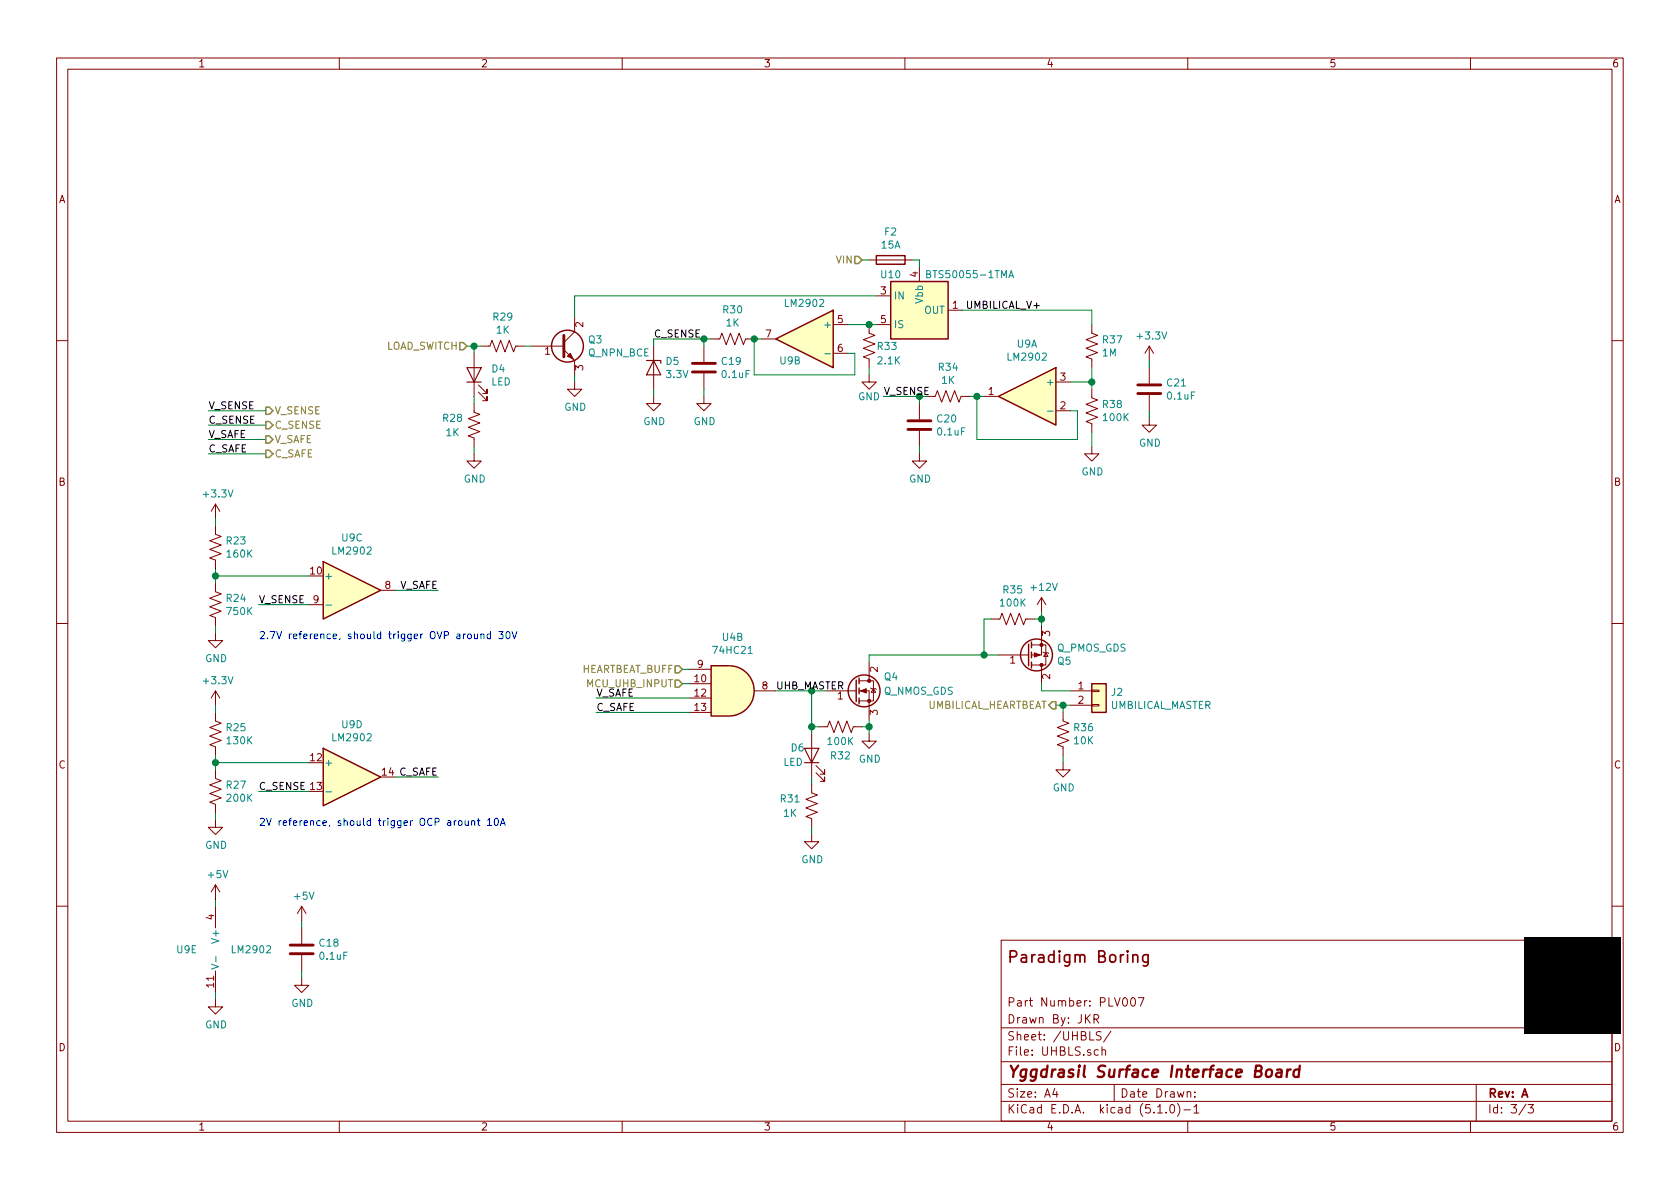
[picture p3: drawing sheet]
EESchema Schematic File Version 4
LIBS:PCB_PLV007_Yggdrasil-cache
EELAYER 29 0
EELAYER END
$Descr A4 11693 8268
encoding utf-8
Sheet 3 3
Title "Yggdrasil Surface Interface Board"
Date ""
Rev "A"
Comp ""
Comment1 "JKR"
Comment2 "PLV007"
Comment3 ""
Comment4 ""
$EndDescr
$Comp
L Power_Management:BTS50055-1TMA U?
U 1 1
P 6400 2150
AR Path="/5FC580B1" Ref="U?"  Part="1" 
AR Path="/5FC40E29/5FC580B1" Ref="U10"  Part="1" 
F 0 "U10" H 6200 2400 50  0000 C CNN
F 1 "BTS50055-1TMA" H 6750 2400 50  0000 C CNN
F 2 "Package_TO_SOT_SMD:TO-263-7_TabPin4" H 7200 1900 50  0001 C CNN
F 3 "https://www.infineon.com/dgdl/Infineon-BTS50055-1TMA-DS-v01_00-EN.pdf?fileId=5546d4625a888733015aa9b00de935ed" H 6400 1750 50  0001 C CNN
F 4 "https://www.digikey.ca/en/products/detail/infineon-technologies/BTS500551TMAATMA1/2080769" H 6400 2150 50  0001 C CNN "Digikey"
	1    6400 2150
	1    0    0    -1  
$EndComp
$Comp
L Device:Q_NPN_BCE Q?
U 1 1
P 3900 2400
AR Path="/5FC580B7" Ref="Q?"  Part="1" 
AR Path="/5FC40E29/5FC580B7" Ref="Q3"  Part="1" 
F 0 "Q3" H 4091 2446 50  0000 L CNN
F 1 "Q_NPN_BCE" H 4091 2355 50  0000 L CNN
F 2 "" H 4100 2500 50  0001 C CNN
F 3 "~" H 3900 2400 50  0001 C CNN
	1    3900 2400
	1    0    0    -1  
$EndComp
Wire Wire Line
	4000 2200 4000 2050
Wire Wire Line
	4000 2050 6100 2050
Wire Wire Line
	3700 2400 3650 2400
$Comp
L Device:R_US R?
U 1 1
P 3500 2400
AR Path="/5FC580C0" Ref="R?"  Part="1" 
AR Path="/5FC40E29/5FC580C0" Ref="R29"  Part="1" 
F 0 "R29" V 3295 2400 50  0000 C CNN
F 1 "1K" V 3386 2400 50  0000 C CNN
F 2 "" V 3540 2390 50  0001 C CNN
F 3 "~" H 3500 2400 50  0001 C CNN
	1    3500 2400
	0    1    1    0   
$EndComp
Wire Wire Line
	3350 2400 3300 2400
$Comp
L power:GND #PWR?
U 1 1
P 4000 2650
AR Path="/5FC580C8" Ref="#PWR?"  Part="1" 
AR Path="/5FC40E29/5FC580C8" Ref="#PWR0128"  Part="1" 
F 0 "#PWR0128" H 4000 2400 50  0001 C CNN
F 1 "GND" H 4005 2477 50  0000 C CNN
F 2 "" H 4000 2650 50  0001 C CNN
F 3 "" H 4000 2650 50  0001 C CNN
	1    4000 2650
	1    0    0    -1  
$EndComp
Wire Wire Line
	4000 2600 4000 2650
$Comp
L Device:R_US R?
U 1 1
P 6050 2400
AR Path="/5FC580CF" Ref="R?"  Part="1" 
AR Path="/5FC40E29/5FC580CF" Ref="R33"  Part="1" 
F 0 "R33" H 6100 2400 50  0000 L CNN
F 1 "2.1K" H 6100 2300 50  0000 L CNN
F 2 "" V 6090 2390 50  0001 C CNN
F 3 "~" H 6050 2400 50  0001 C CNN
	1    6050 2400
	1    0    0    -1  
$EndComp
Wire Wire Line
	6050 2250 6100 2250
$Comp
L power:GND #PWR?
U 1 1
P 6050 2600
AR Path="/5FC580D6" Ref="#PWR?"  Part="1" 
AR Path="/5FC40E29/5FC580D6" Ref="#PWR0129"  Part="1" 
F 0 "#PWR0129" H 6050 2350 50  0001 C CNN
F 1 "GND" H 6050 2450 50  0000 C CNN
F 2 "" H 6050 2600 50  0001 C CNN
F 3 "" H 6050 2600 50  0001 C CNN
	1    6050 2600
	1    0    0    -1  
$EndComp
Wire Wire Line
	6050 2600 6050 2550
Wire Wire Line
	6050 2250 5900 2250
Connection ~ 6050 2250
$Comp
L Device:Fuse F?
U 1 1
P 6200 1800
AR Path="/5FC580DF" Ref="F?"  Part="1" 
AR Path="/5FC40E29/5FC580DF" Ref="F2"  Part="1" 
F 0 "F2" V 6003 1800 50  0000 C CNN
F 1 "15A" V 6094 1800 50  0000 C CNN
F 2 "" V 6130 1800 50  0001 C CNN
F 3 "~" H 6200 1800 50  0001 C CNN
	1    6200 1800
	0    1    1    0   
$EndComp
Wire Wire Line
	6350 1800 6400 1800
Wire Wire Line
	6400 1800 6400 1850
$Comp
L Connector_Generic:Conn_01x02 J?
U 1 1
P 7650 4800
AR Path="/5FC580E7" Ref="J?"  Part="1" 
AR Path="/5FC40E29/5FC580E7" Ref="J2"  Part="1" 
F 0 "J2" H 7730 4792 50  0000 L CNN
F 1 "UMBILICAL_MASTER" H 7730 4701 50  0000 L CNN
F 2 "" H 7650 4800 50  0001 C CNN
F 3 "~" H 7650 4800 50  0001 C CNN
	1    7650 4800
	1    0    0    -1  
$EndComp
$Comp
L Device:R_US R?
U 1 1
P 7400 5100
AR Path="/5FC580ED" Ref="R?"  Part="1" 
AR Path="/5FC40E29/5FC580ED" Ref="R36"  Part="1" 
F 0 "R36" H 7468 5146 50  0000 L CNN
F 1 "10K" H 7468 5055 50  0000 L CNN
F 2 "" V 7440 5090 50  0001 C CNN
F 3 "~" H 7400 5100 50  0001 C CNN
	1    7400 5100
	1    0    0    -1  
$EndComp
Wire Wire Line
	7400 4950 7400 4900
Wire Wire Line
	7400 4900 7450 4900
$Comp
L power:GND #PWR?
U 1 1
P 7400 5300
AR Path="/5FC580F5" Ref="#PWR?"  Part="1" 
AR Path="/5FC40E29/5FC580F5" Ref="#PWR0130"  Part="1" 
F 0 "#PWR0130" H 7400 5050 50  0001 C CNN
F 1 "GND" H 7405 5127 50  0000 C CNN
F 2 "" H 7400 5300 50  0001 C CNN
F 3 "" H 7400 5300 50  0001 C CNN
	1    7400 5300
	1    0    0    -1  
$EndComp
Wire Wire Line
	7400 5250 7400 5300
Wire Wire Line
	7350 4900 7400 4900
Connection ~ 7400 4900
Wire Wire Line
	7250 4800 7450 4800
Wire Wire Line
	6700 2150 7600 2150
Text Label 7250 2150 2    50   ~ 0
UMBILICAL_V+
Wire Wire Line
	6000 1800 6050 1800
$Comp
L Device:LED D?
U 1 1
P 3300 2600
AR Path="/5FC58104" Ref="D?"  Part="1" 
AR Path="/5FC40E29/5FC58104" Ref="D4"  Part="1" 
F 0 "D4" V 3339 2483 50  0000 R CNN
F 1 "LED" V 3248 2483 50  0000 R CNN
F 2 "" H 3300 2600 50  0001 C CNN
F 3 "~" H 3300 2600 50  0001 C CNN
	1    3300 2600
	0    -1   -1   0   
$EndComp
Wire Wire Line
	3300 2450 3300 2400
Connection ~ 3300 2400
Wire Wire Line
	3300 2400 3250 2400
$Comp
L Device:R_US R?
U 1 1
P 3300 2950
AR Path="/5FC5810D" Ref="R?"  Part="1" 
AR Path="/5FC40E29/5FC5810D" Ref="R28"  Part="1" 
F 0 "R28" H 3150 3000 50  0000 C CNN
F 1 "1K" H 3150 2900 50  0000 C CNN
F 2 "" V 3340 2940 50  0001 C CNN
F 3 "~" H 3300 2950 50  0001 C CNN
	1    3300 2950
	1    0    0    -1  
$EndComp
Wire Wire Line
	3300 2750 3300 2800
Wire Wire Line
	3300 3100 3300 3150
$Comp
L power:GND #PWR?
U 1 1
P 3300 3150
AR Path="/5FC58115" Ref="#PWR?"  Part="1" 
AR Path="/5FC40E29/5FC58115" Ref="#PWR0131"  Part="1" 
F 0 "#PWR0131" H 3300 2900 50  0001 C CNN
F 1 "GND" H 3305 2977 50  0000 C CNN
F 2 "" H 3300 3150 50  0001 C CNN
F 3 "" H 3300 3150 50  0001 C CNN
	1    3300 3150
	1    0    0    -1  
$EndComp
$Comp
L Device:R_US R?
U 1 1
P 7600 2400
AR Path="/5FC5811B" Ref="R?"  Part="1" 
AR Path="/5FC40E29/5FC5811B" Ref="R37"  Part="1" 
F 0 "R37" H 7668 2446 50  0000 L CNN
F 1 "1M" H 7668 2355 50  0000 L CNN
F 2 "" V 7640 2390 50  0001 C CNN
F 3 "~" H 7600 2400 50  0001 C CNN
	1    7600 2400
	1    0    0    -1  
$EndComp
Wire Wire Line
	7600 2150 7600 2250
$Comp
L Device:R_US R?
U 1 1
P 7600 2850
AR Path="/5FC58122" Ref="R?"  Part="1" 
AR Path="/5FC40E29/5FC58122" Ref="R38"  Part="1" 
F 0 "R38" H 7668 2896 50  0000 L CNN
F 1 "100K" H 7668 2805 50  0000 L CNN
F 2 "" V 7640 2840 50  0001 C CNN
F 3 "~" H 7600 2850 50  0001 C CNN
	1    7600 2850
	1    0    0    -1  
$EndComp
Wire Wire Line
	7600 2550 7600 2650
$Comp
L power:GND #PWR?
U 1 1
P 7600 3100
AR Path="/5FC58129" Ref="#PWR?"  Part="1" 
AR Path="/5FC40E29/5FC58129" Ref="#PWR0132"  Part="1" 
F 0 "#PWR0132" H 7600 2850 50  0001 C CNN
F 1 "GND" H 7605 2927 50  0000 C CNN
F 2 "" H 7600 3100 50  0001 C CNN
F 3 "" H 7600 3100 50  0001 C CNN
	1    7600 3100
	1    0    0    -1  
$EndComp
Wire Wire Line
	7450 2650 7600 2650
Connection ~ 7600 2650
Wire Wire Line
	7600 2650 7600 2700
$Comp
L power:+3.3V #PWR?
U 1 1
P 8000 2500
AR Path="/5FC58132" Ref="#PWR?"  Part="1" 
AR Path="/5FC40E29/5FC58132" Ref="#PWR0133"  Part="1" 
F 0 "#PWR0133" H 8000 2350 50  0001 C CNN
F 1 "+3.3V" H 8015 2673 50  0000 C CNN
F 2 "" H 8000 2500 50  0001 C CNN
F 3 "" H 8000 2500 50  0001 C CNN
	1    8000 2500
	1    0    0    -1  
$EndComp
$Comp
L power:GND #PWR?
U 1 1
P 8000 2900
AR Path="/5FC58138" Ref="#PWR?"  Part="1" 
AR Path="/5FC40E29/5FC58138" Ref="#PWR0134"  Part="1" 
F 0 "#PWR0134" H 8000 2650 50  0001 C CNN
F 1 "GND" H 8005 2727 50  0000 C CNN
F 2 "" H 8000 2900 50  0001 C CNN
F 3 "" H 8000 2900 50  0001 C CNN
	1    8000 2900
	1    0    0    -1  
$EndComp
$Comp
L Device:C C?
U 1 1
P 8000 2700
AR Path="/5FC5813E" Ref="C?"  Part="1" 
AR Path="/5FC40E29/5FC5813E" Ref="C21"  Part="1" 
F 0 "C21" H 8115 2746 50  0000 L CNN
F 1 "0.1uF" H 8115 2655 50  0000 L CNN
F 2 "" H 8038 2550 50  0001 C CNN
F 3 "~" H 8000 2700 50  0001 C CNN
	1    8000 2700
	1    0    0    -1  
$EndComp
Wire Wire Line
	8000 2850 8000 2900
Wire Wire Line
	8000 2550 8000 2500
$Comp
L Device:Q_PMOS_GDS Q?
U 1 1
P 7150 4550
AR Path="/5FC58146" Ref="Q?"  Part="1" 
AR Path="/5FC40E29/5FC58146" Ref="Q5"  Part="1" 
F 0 "Q5" H 7356 4596 50  0000 L CNN
F 1 "Q_PMOS_GDS" H 7356 4505 50  0000 L CNN
F 2 "" H 7350 4650 50  0001 C CNN
F 3 "~" H 7150 4550 50  0001 C CNN
	1    7150 4550
	1    0    0    1   
$EndComp
Wire Wire Line
	7250 4750 7250 4800
$Comp
L power:+12V #PWR?
U 1 1
P 7250 4250
AR Path="/5FC5814D" Ref="#PWR?"  Part="1" 
AR Path="/5FC40E29/5FC5814D" Ref="#PWR0135"  Part="1" 
F 0 "#PWR0135" H 7250 4100 50  0001 C CNN
F 1 "+12V" H 7265 4423 50  0000 C CNN
F 2 "" H 7250 4250 50  0001 C CNN
F 3 "" H 7250 4250 50  0001 C CNN
	1    7250 4250
	1    0    0    -1  
$EndComp
Wire Wire Line
	7250 4250 7250 4300
$Comp
L Device:Q_NMOS_GDS Q?
U 1 1
P 5950 4800
AR Path="/5FC58154" Ref="Q?"  Part="1" 
AR Path="/5FC40E29/5FC58154" Ref="Q4"  Part="1" 
F 0 "Q4" H 6150 4900 50  0000 L CNN
F 1 "Q_NMOS_GDS" H 6150 4800 50  0000 L CNN
F 2 "" H 6150 4900 50  0001 C CNN
F 3 "~" H 5950 4800 50  0001 C CNN
	1    5950 4800
	1    0    0    -1  
$EndComp
Wire Wire Line
	6050 4600 6050 4550
Wire Wire Line
	6050 4550 6850 4550
Wire Wire Line
	7250 4300 7200 4300
Connection ~ 7250 4300
Wire Wire Line
	7250 4300 7250 4350
$Comp
L Device:R_US R?
U 1 1
P 7050 4300
AR Path="/5FC5815F" Ref="R?"  Part="1" 
AR Path="/5FC40E29/5FC5815F" Ref="R35"  Part="1" 
F 0 "R35" V 6845 4300 50  0000 C CNN
F 1 "100K" V 6936 4300 50  0000 C CNN
F 2 "" V 7090 4290 50  0001 C CNN
F 3 "~" H 7050 4300 50  0001 C CNN
	1    7050 4300
	0    1    1    0   
$EndComp
Wire Wire Line
	6900 4300 6850 4300
Wire Wire Line
	6850 4300 6850 4550
Connection ~ 6850 4550
Wire Wire Line
	6850 4550 6950 4550
Wire Wire Line
	6050 5000 6050 5050
$Comp
L power:GND #PWR?
U 1 1
P 6050 5100
AR Path="/5FC5816A" Ref="#PWR?"  Part="1" 
AR Path="/5FC40E29/5FC5816A" Ref="#PWR0136"  Part="1" 
F 0 "#PWR0136" H 6050 4850 50  0001 C CNN
F 1 "GND" H 6055 4927 50  0000 C CNN
F 2 "" H 6050 5100 50  0001 C CNN
F 3 "" H 6050 5100 50  0001 C CNN
	1    6050 5100
	1    0    0    -1  
$EndComp
Connection ~ 6050 5050
Wire Wire Line
	6050 5050 6050 5100
$Comp
L Device:R_US R?
U 1 1
P 5850 5050
AR Path="/5FC58172" Ref="R?"  Part="1" 
AR Path="/5FC40E29/5FC58172" Ref="R32"  Part="1" 
F 0 "R32" V 6050 5050 50  0000 C CNN
F 1 "100K" V 5950 5050 50  0000 C CNN
F 2 "" V 5890 5040 50  0001 C CNN
F 3 "~" H 5850 5050 50  0001 C CNN
	1    5850 5050
	0    1    1    0   
$EndComp
Wire Wire Line
	6000 5050 6050 5050
Wire Wire Line
	5700 5050 5650 5050
Wire Wire Line
	5650 5050 5650 4800
Wire Wire Line
	5650 4800 5750 4800
Wire Wire Line
	5650 4800 5400 4800
Connection ~ 5650 4800
Text Label 5400 4800 0    50   ~ 0
UHB_MASTER
$Comp
L boringlib:74HC21 U?
U 2 1
P 5100 4800
AR Path="/5FC5817F" Ref="U?"  Part="1" 
AR Path="/5FC40E29/5FC5817F" Ref="U4"  Part="2" 
F 0 "U4" H 5100 5175 50  0000 C CNN
F 1 "74HC21" H 5100 5084 50  0000 C CNN
F 2 "Package_SO:SOIC-14_3.9x8.7mm_P1.27mm" H 5100 4800 50  0001 C CNN
F 3 "https://www.ti.com/lit/ds/symlink/sn74hc21.pdf?ts=1603551665027" H 5100 4800 50  0001 C CNN
	2    5100 4800
	1    0    0    -1  
$EndComp
Wire Wire Line
	4750 4650 4800 4650
Wire Wire Line
	4750 4750 4800 4750
$Comp
L Amplifier_Operational:LM2902 U?
U 1 1
P 7150 2750
AR Path="/5FC58189" Ref="U?"  Part="1" 
AR Path="/5FC40E29/5FC58189" Ref="U9"  Part="1" 
F 0 "U9" H 7150 3117 50  0000 C CNN
F 1 "LM2902" H 7150 3026 50  0000 C CNN
F 2 "" H 7100 2850 50  0001 C CNN
F 3 "http://www.ti.com/lit/ds/symlink/lm2902-n.pdf" H 7200 2950 50  0001 C CNN
	1    7150 2750
	-1   0    0    -1  
$EndComp
Wire Wire Line
	7600 3000 7600 3100
Wire Wire Line
	6800 3050 6800 2750
Wire Wire Line
	6800 2750 6850 2750
Wire Wire Line
	7450 2850 7500 2850
Wire Wire Line
	7500 2850 7500 3050
Wire Wire Line
	6800 3050 7500 3050
Wire Wire Line
	6800 2750 6750 2750
Connection ~ 6800 2750
$Comp
L Device:R_US R?
U 1 1
P 6600 2750
AR Path="/5FC58197" Ref="R?"  Part="1" 
AR Path="/5FC40E29/5FC58197" Ref="R34"  Part="1" 
F 0 "R34" V 6395 2750 50  0000 C CNN
F 1 "1K" V 6486 2750 50  0000 C CNN
F 2 "" V 6640 2740 50  0001 C CNN
F 3 "~" H 6600 2750 50  0001 C CNN
	1    6600 2750
	0    1    1    0   
$EndComp
$Comp
L Device:C C?
U 1 1
P 6400 2950
AR Path="/5FC5819D" Ref="C?"  Part="1" 
AR Path="/5FC40E29/5FC5819D" Ref="C20"  Part="1" 
F 0 "C20" H 6515 2996 50  0000 L CNN
F 1 "0.1uF" H 6515 2905 50  0000 L CNN
F 2 "" H 6438 2800 50  0001 C CNN
F 3 "~" H 6400 2950 50  0001 C CNN
	1    6400 2950
	1    0    0    -1  
$EndComp
Wire Wire Line
	6450 2750 6400 2750
Wire Wire Line
	6400 2750 6400 2800
Wire Wire Line
	6400 3100 6400 3150
$Comp
L power:GND #PWR?
U 1 1
P 6400 3150
AR Path="/5FC581A6" Ref="#PWR?"  Part="1" 
AR Path="/5FC40E29/5FC581A6" Ref="#PWR0137"  Part="1" 
F 0 "#PWR0137" H 6400 2900 50  0001 C CNN
F 1 "GND" H 6405 2977 50  0000 C CNN
F 2 "" H 6400 3150 50  0001 C CNN
F 3 "" H 6400 3150 50  0001 C CNN
	1    6400 3150
	1    0    0    -1  
$EndComp
Connection ~ 6400 2750
Wire Wire Line
	6150 2750 6400 2750
Text Label 6150 2750 0    50   ~ 0
V_SENSE
$Comp
L Amplifier_Operational:LM2902 U?
U 2 1
P 5600 2350
AR Path="/5FC581AF" Ref="U?"  Part="2" 
AR Path="/5FC40E29/5FC581AF" Ref="U9"  Part="2" 
F 0 "U9" H 5700 2200 50  0000 C CNN
F 1 "LM2902" H 5600 2600 50  0000 C CNN
F 2 "" H 5550 2450 50  0001 C CNN
F 3 "http://www.ti.com/lit/ds/symlink/lm2902-n.pdf" H 5650 2550 50  0001 C CNN
	2    5600 2350
	-1   0    0    -1  
$EndComp
Wire Wire Line
	5300 2350 5250 2350
Wire Wire Line
	5250 2350 5250 2600
Wire Wire Line
	5250 2600 5950 2600
Wire Wire Line
	5950 2600 5950 2450
Wire Wire Line
	5950 2450 5900 2450
$Comp
L Device:R_US R?
U 1 1
P 5100 2350
AR Path="/5FC581BA" Ref="R?"  Part="1" 
AR Path="/5FC40E29/5FC581BA" Ref="R30"  Part="1" 
F 0 "R30" V 4895 2350 50  0000 C CNN
F 1 "1K" V 4986 2350 50  0000 C CNN
F 2 "" V 5140 2340 50  0001 C CNN
F 3 "~" H 5100 2350 50  0001 C CNN
	1    5100 2350
	0    1    1    0   
$EndComp
$Comp
L Device:C C?
U 1 1
P 4900 2550
AR Path="/5FC581C0" Ref="C?"  Part="1" 
AR Path="/5FC40E29/5FC581C0" Ref="C19"  Part="1" 
F 0 "C19" H 5015 2596 50  0000 L CNN
F 1 "0.1uF" H 5015 2505 50  0000 L CNN
F 2 "" H 4938 2400 50  0001 C CNN
F 3 "~" H 4900 2550 50  0001 C CNN
	1    4900 2550
	1    0    0    -1  
$EndComp
Wire Wire Line
	4950 2350 4900 2350
Wire Wire Line
	4900 2350 4900 2400
Wire Wire Line
	4900 2700 4900 2750
$Comp
L power:GND #PWR?
U 1 1
P 4900 2750
AR Path="/5FC581C9" Ref="#PWR?"  Part="1" 
AR Path="/5FC40E29/5FC581C9" Ref="#PWR0138"  Part="1" 
F 0 "#PWR0138" H 4900 2500 50  0001 C CNN
F 1 "GND" H 4905 2577 50  0000 C CNN
F 2 "" H 4900 2750 50  0001 C CNN
F 3 "" H 4900 2750 50  0001 C CNN
	1    4900 2750
	1    0    0    -1  
$EndComp
Connection ~ 4900 2350
Text Label 4550 2350 0    50   ~ 0
C_SENSE
Connection ~ 5250 2350
$Comp
L Amplifier_Operational:LM2902 U?
U 3 1
P 2450 4100
AR Path="/5FC581D3" Ref="U?"  Part="3" 
AR Path="/5FC40E29/5FC581D3" Ref="U9"  Part="3" 
F 0 "U9" H 2450 4467 50  0000 C CNN
F 1 "LM2902" H 2450 4376 50  0000 C CNN
F 2 "" H 2400 4200 50  0001 C CNN
F 3 "http://www.ti.com/lit/ds/symlink/lm2902-n.pdf" H 2500 4300 50  0001 C CNN
	3    2450 4100
	1    0    0    -1  
$EndComp
Wire Wire Line
	4150 4850 4800 4850
$Comp
L Device:R_US R?
U 1 1
P 1500 3800
AR Path="/5FC581DC" Ref="R?"  Part="1" 
AR Path="/5FC40E29/5FC581DC" Ref="R23"  Part="1" 
F 0 "R23" H 1568 3846 50  0000 L CNN
F 1 "160K" H 1568 3755 50  0000 L CNN
F 2 "" V 1540 3790 50  0001 C CNN
F 3 "~" H 1500 3800 50  0001 C CNN
	1    1500 3800
	1    0    0    -1  
$EndComp
$Comp
L Device:R_US R?
U 1 1
P 1500 4200
AR Path="/5FC581E2" Ref="R?"  Part="1" 
AR Path="/5FC40E29/5FC581E2" Ref="R24"  Part="1" 
F 0 "R24" H 1568 4246 50  0000 L CNN
F 1 "750K" H 1568 4155 50  0000 L CNN
F 2 "" V 1540 4190 50  0001 C CNN
F 3 "~" H 1500 4200 50  0001 C CNN
	1    1500 4200
	1    0    0    -1  
$EndComp
Wire Wire Line
	1500 3950 1500 4000
Wire Wire Line
	1500 4000 2150 4000
Connection ~ 1500 4000
Wire Wire Line
	1500 4000 1500 4050
Wire Wire Line
	1500 4350 1500 4400
$Comp
L power:GND #PWR?
U 1 1
P 1500 4400
AR Path="/5FC581ED" Ref="#PWR?"  Part="1" 
AR Path="/5FC40E29/5FC581ED" Ref="#PWR0139"  Part="1" 
F 0 "#PWR0139" H 1500 4150 50  0001 C CNN
F 1 "GND" H 1505 4227 50  0000 C CNN
F 2 "" H 1500 4400 50  0001 C CNN
F 3 "" H 1500 4400 50  0001 C CNN
	1    1500 4400
	1    0    0    -1  
$EndComp
$Comp
L power:+3.3V #PWR?
U 1 1
P 1500 3600
AR Path="/5FC581F3" Ref="#PWR?"  Part="1" 
AR Path="/5FC40E29/5FC581F3" Ref="#PWR0140"  Part="1" 
F 0 "#PWR0140" H 1500 3450 50  0001 C CNN
F 1 "+3.3V" H 1515 3773 50  0000 C CNN
F 2 "" H 1500 3600 50  0001 C CNN
F 3 "" H 1500 3600 50  0001 C CNN
	1    1500 3600
	1    0    0    -1  
$EndComp
Wire Wire Line
	1500 3600 1500 3650
$Comp
L Device:R_US R?
U 1 1
P 5650 5600
AR Path="/5FC581FA" Ref="R?"  Part="1" 
AR Path="/5FC40E29/5FC581FA" Ref="R31"  Part="1" 
F 0 "R31" H 5500 5650 50  0000 C CNN
F 1 "1K" H 5500 5550 50  0000 C CNN
F 2 "" V 5690 5590 50  0001 C CNN
F 3 "~" H 5650 5600 50  0001 C CNN
	1    5650 5600
	1    0    0    -1  
$EndComp
Wire Wire Line
	5650 5400 5650 5450
Wire Wire Line
	5650 5750 5650 5800
$Comp
L power:GND #PWR?
U 1 1
P 5650 5800
AR Path="/5FC58202" Ref="#PWR?"  Part="1" 
AR Path="/5FC40E29/5FC58202" Ref="#PWR0141"  Part="1" 
F 0 "#PWR0141" H 5650 5550 50  0001 C CNN
F 1 "GND" H 5655 5627 50  0000 C CNN
F 2 "" H 5650 5800 50  0001 C CNN
F 3 "" H 5650 5800 50  0001 C CNN
	1    5650 5800
	1    0    0    -1  
$EndComp
Wire Wire Line
	5650 5100 5650 5050
Connection ~ 5650 5050
$Comp
L Device:LED D?
U 1 1
P 5650 5250
AR Path="/5FC5820A" Ref="D?"  Part="1" 
AR Path="/5FC40E29/5FC5820A" Ref="D6"  Part="1" 
F 0 "D6" V 5700 5400 50  0000 R CNN
F 1 "LED" V 5600 5450 50  0000 R CNN
F 2 "" H 5650 5250 50  0001 C CNN
F 3 "~" H 5650 5250 50  0001 C CNN
	1    5650 5250
	0    -1   -1   0   
$EndComp
Wire Wire Line
	2750 4100 3050 4100
Text Label 3050 4100 2    50   ~ 0
V_SAFE
$Comp
L Amplifier_Operational:LM2902 U?
U 4 1
P 2450 5400
AR Path="/5FC7C182" Ref="U?"  Part="3" 
AR Path="/5FC40E29/5FC7C182" Ref="U9"  Part="4" 
F 0 "U9" H 2450 5767 50  0000 C CNN
F 1 "LM2902" H 2450 5676 50  0000 C CNN
F 2 "" H 2400 5500 50  0001 C CNN
F 3 "http://www.ti.com/lit/ds/symlink/lm2902-n.pdf" H 2500 5600 50  0001 C CNN
	4    2450 5400
	1    0    0    -1  
$EndComp
Text Label 1800 5500 0    50   ~ 0
C_SENSE
Wire Wire Line
	1800 5500 2150 5500
$Comp
L Device:R_US R?
U 1 1
P 1500 5100
AR Path="/5FC7C18E" Ref="R?"  Part="1" 
AR Path="/5FC40E29/5FC7C18E" Ref="R25"  Part="1" 
F 0 "R25" H 1568 5146 50  0000 L CNN
F 1 "130K" H 1568 5055 50  0000 L CNN
F 2 "" V 1540 5090 50  0001 C CNN
F 3 "~" H 1500 5100 50  0001 C CNN
	1    1500 5100
	1    0    0    -1  
$EndComp
$Comp
L Device:R_US R?
U 1 1
P 1500 5500
AR Path="/5FC7C198" Ref="R?"  Part="1" 
AR Path="/5FC40E29/5FC7C198" Ref="R27"  Part="1" 
F 0 "R27" H 1568 5546 50  0000 L CNN
F 1 "200K" H 1568 5455 50  0000 L CNN
F 2 "" V 1540 5490 50  0001 C CNN
F 3 "~" H 1500 5500 50  0001 C CNN
	1    1500 5500
	1    0    0    -1  
$EndComp
Wire Wire Line
	1500 5250 1500 5300
Wire Wire Line
	1500 5300 2150 5300
Connection ~ 1500 5300
Wire Wire Line
	1500 5300 1500 5350
Wire Wire Line
	1500 5650 1500 5700
$Comp
L power:GND #PWR?
U 1 1
P 1500 5700
AR Path="/5FC7C1A7" Ref="#PWR?"  Part="1" 
AR Path="/5FC40E29/5FC7C1A7" Ref="#PWR0142"  Part="1" 
F 0 "#PWR0142" H 1500 5450 50  0001 C CNN
F 1 "GND" H 1505 5527 50  0000 C CNN
F 2 "" H 1500 5700 50  0001 C CNN
F 3 "" H 1500 5700 50  0001 C CNN
	1    1500 5700
	1    0    0    -1  
$EndComp
$Comp
L power:+3.3V #PWR?
U 1 1
P 1500 4900
AR Path="/5FC7C1B1" Ref="#PWR?"  Part="1" 
AR Path="/5FC40E29/5FC7C1B1" Ref="#PWR0143"  Part="1" 
F 0 "#PWR0143" H 1500 4750 50  0001 C CNN
F 1 "+3.3V" H 1515 5073 50  0000 C CNN
F 2 "" H 1500 4900 50  0001 C CNN
F 3 "" H 1500 4900 50  0001 C CNN
	1    1500 4900
	1    0    0    -1  
$EndComp
Wire Wire Line
	1500 4900 1500 4950
Wire Wire Line
	2750 5400 3050 5400
Text Label 3050 5400 2    50   ~ 0
C_SAFE
Text Label 4150 4850 0    50   ~ 0
V_SAFE
Text Label 4150 4950 0    50   ~ 0
C_SAFE
Wire Wire Line
	4150 4950 4800 4950
$Comp
L Amplifier_Operational:LM2902 U?
U 5 1
P 1400 6600
AR Path="/5FC92898" Ref="U?"  Part="2" 
AR Path="/5FC40E29/5FC92898" Ref="U9"  Part="5" 
F 0 "U9" H 1500 6600 50  0000 C CNN
F 1 "LM2902" H 1050 6600 50  0000 C CNN
F 2 "" H 1350 6700 50  0001 C CNN
F 3 "http://www.ti.com/lit/ds/symlink/lm2902-n.pdf" H 1450 6800 50  0001 C CNN
	5    1400 6600
	-1   0    0    -1  
$EndComp
Wire Wire Line
	1500 6300 1500 6250
Wire Wire Line
	1500 6900 1500 6950
$Comp
L power:GND #PWR?
U 1 1
P 1500 6950
AR Path="/5FC9F8E0" Ref="#PWR?"  Part="1" 
AR Path="/5FC40E29/5FC9F8E0" Ref="#PWR0144"  Part="1" 
F 0 "#PWR0144" H 1500 6700 50  0001 C CNN
F 1 "GND" H 1505 6777 50  0000 C CNN
F 2 "" H 1500 6950 50  0001 C CNN
F 3 "" H 1500 6950 50  0001 C CNN
	1    1500 6950
	1    0    0    -1  
$EndComp
$Comp
L power:GND #PWR?
U 1 1
P 2100 6800
AR Path="/5FCA07E4" Ref="#PWR?"  Part="1" 
AR Path="/5FC40E29/5FCA07E4" Ref="#PWR0145"  Part="1" 
F 0 "#PWR0145" H 2100 6550 50  0001 C CNN
F 1 "GND" H 2105 6627 50  0000 C CNN
F 2 "" H 2100 6800 50  0001 C CNN
F 3 "" H 2100 6800 50  0001 C CNN
	1    2100 6800
	1    0    0    -1  
$EndComp
$Comp
L Device:C C?
U 1 1
P 2100 6600
AR Path="/5FCA07EE" Ref="C?"  Part="1" 
AR Path="/5FC40E29/5FCA07EE" Ref="C18"  Part="1" 
F 0 "C18" H 2215 6646 50  0000 L CNN
F 1 "0.1uF" H 2215 6555 50  0000 L CNN
F 2 "" H 2138 6450 50  0001 C CNN
F 3 "~" H 2100 6600 50  0001 C CNN
	1    2100 6600
	1    0    0    -1  
$EndComp
Wire Wire Line
	2100 6750 2100 6800
Wire Wire Line
	2100 6450 2100 6400
$Comp
L power:+5V #PWR0146
U 1 1
P 2100 6400
F 0 "#PWR0146" H 2100 6250 50  0001 C CNN
F 1 "+5V" H 2115 6573 50  0000 C CNN
F 2 "" H 2100 6400 50  0001 C CNN
F 3 "" H 2100 6400 50  0001 C CNN
	1    2100 6400
	1    0    0    -1  
$EndComp
$Comp
L power:+5V #PWR0147
U 1 1
P 1500 6250
F 0 "#PWR0147" H 1500 6100 50  0001 C CNN
F 1 "+5V" H 1515 6423 50  0000 C CNN
F 2 "" H 1500 6250 50  0001 C CNN
F 3 "" H 1500 6250 50  0001 C CNN
	1    1500 6250
	1    0    0    -1  
$EndComp
Text HLabel 7350 4900 0    50   Output ~ 0
UMBILICAL_HEARTBEAT
Text Label 1450 2850 0    50   ~ 0
V_SENSE
Text Label 1450 2950 0    50   ~ 0
C_SENSE
Text HLabel 1850 2850 2    50   Output ~ 0
V_SENSE
Wire Wire Line
	1850 2850 1450 2850
Wire Wire Line
	1850 2950 1450 2950
Text HLabel 1850 2950 2    50   Output ~ 0
C_SENSE
Text HLabel 4750 4650 0    50   Input ~ 0
HEARTBEAT_BUFF
Text HLabel 4750 4750 0    50   Input ~ 0
MCU_UHB_INPUT
Text HLabel 3250 2400 0    50   Input ~ 0
LOAD_SWITCH
$Comp
L Device:D_Zener D5
U 1 1
P 4550 2550
F 0 "D5" V 4504 2629 50  0000 L CNN
F 1 "3.3V" V 4595 2629 50  0000 L CNN
F 2 "" H 4550 2550 50  0001 C CNN
F 3 "~" H 4550 2550 50  0001 C CNN
	1    4550 2550
	0    1    1    0   
$EndComp
Wire Wire Line
	4550 2400 4550 2350
Wire Wire Line
	4550 2350 4900 2350
Wire Wire Line
	4550 2700 4550 2750
$Comp
L power:GND #PWR?
U 1 1
P 4550 2750
AR Path="/5FDD16BE" Ref="#PWR?"  Part="1" 
AR Path="/5FC40E29/5FDD16BE" Ref="#PWR0148"  Part="1" 
F 0 "#PWR0148" H 4550 2500 50  0001 C CNN
F 1 "GND" H 4555 2577 50  0000 C CNN
F 2 "" H 4550 2750 50  0001 C CNN
F 3 "" H 4550 2750 50  0001 C CNN
	1    4550 2750
	1    0    0    -1  
$EndComp
Text Notes 1800 5750 0    50   ~ 0
2V reference, should trigger OCP arount 10A
Text Notes 1800 4450 0    50   ~ 0
2.7V reference, should trigger OVP around 30V
Wire Wire Line
	1800 4200 2150 4200
Text Label 1800 4200 0    50   ~ 0
V_SENSE
Text Label 1450 3050 0    50   ~ 0
V_SAFE
Text Label 1450 3150 0    50   ~ 0
C_SAFE
Wire Wire Line
	1450 3150 1850 3150
Wire Wire Line
	1450 3050 1850 3050
Text HLabel 1850 3150 2    50   Output ~ 0
C_SAFE
Text HLabel 1850 3050 2    50   Output ~ 0
V_SAFE
Text HLabel 6000 1800 0    50   Input ~ 0
VIN
$EndSCHEMATC
